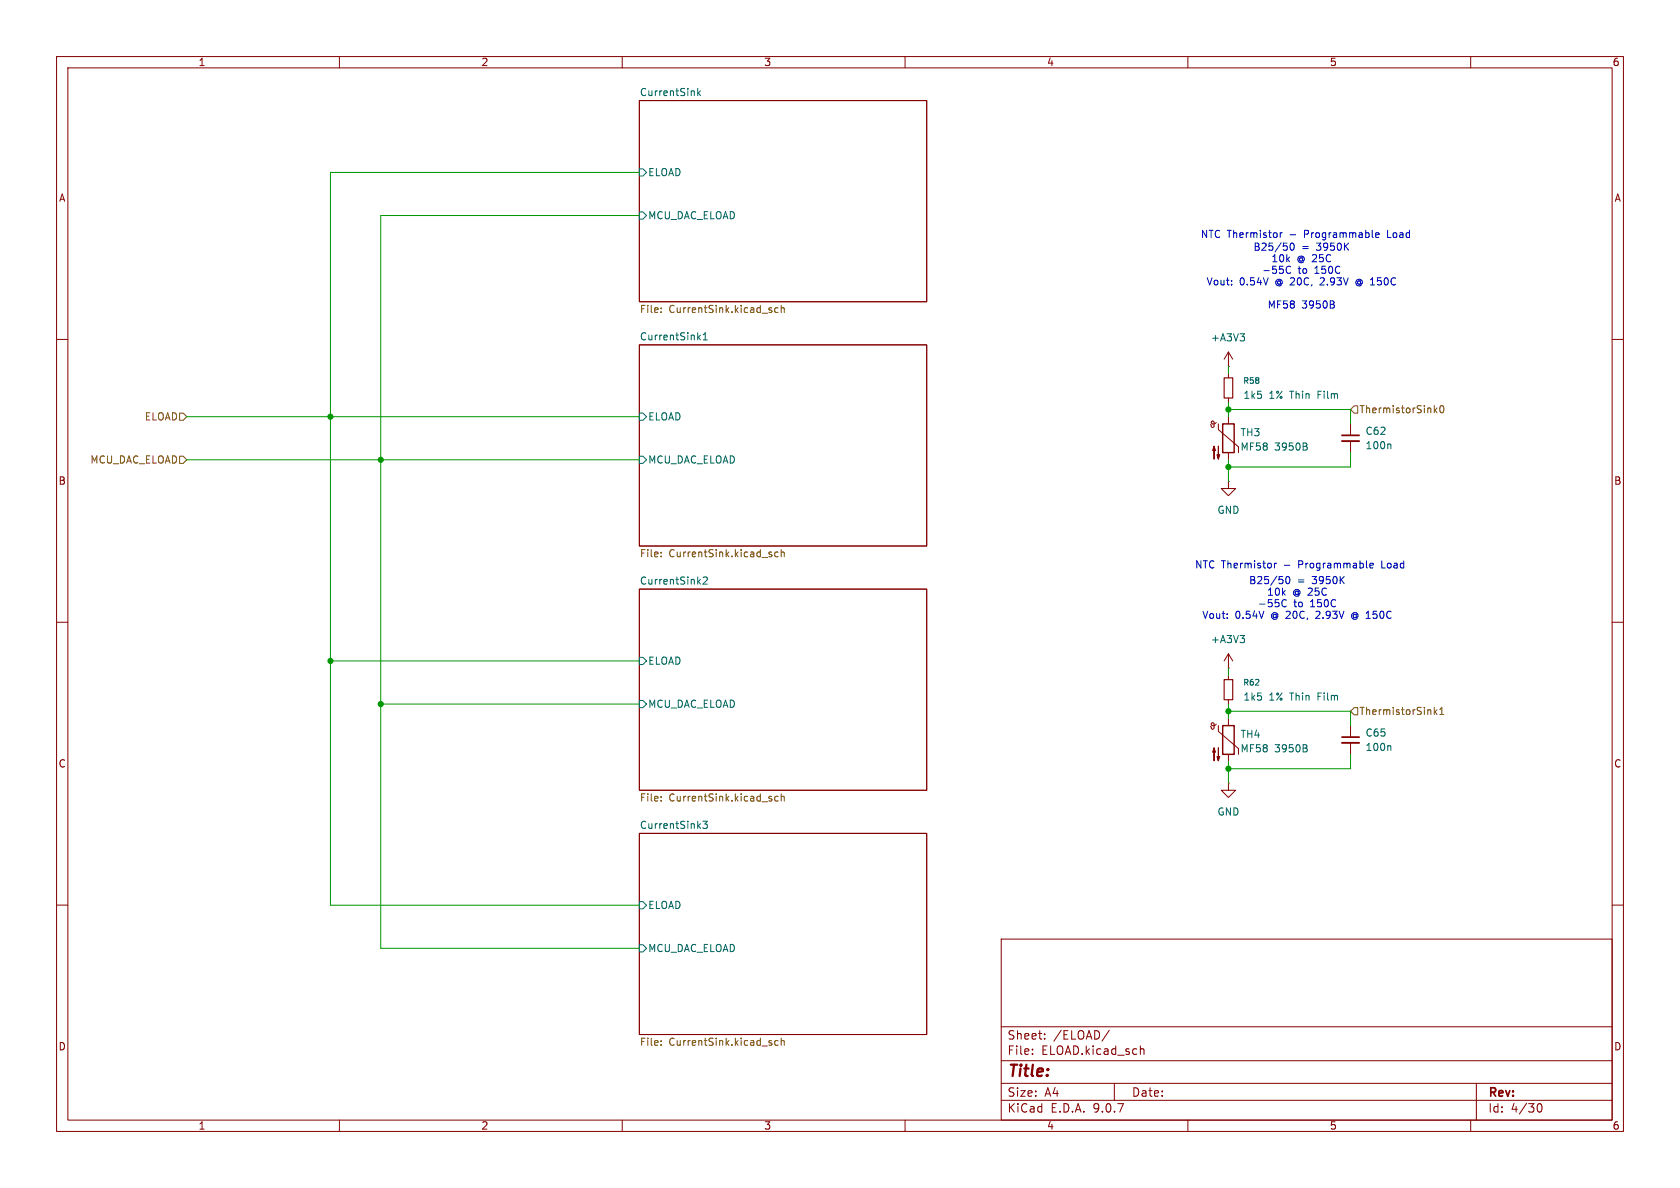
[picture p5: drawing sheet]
<svg xmlns="http://www.w3.org/2000/svg" width="297mm" height="210mm" viewBox="0 0 297 210" stroke-linecap="round" stroke-linejoin="round" font-family="sans-serif">
<g fill="none" stroke="#840000" stroke-width=".18">
<path d="M10 10h277v190h-277zM12 12h273v186h-273zM60 10v2M110 10v2M113 17.8h50.8v35.5h-50.8zM160 10v2M210 10v2M260 10v2M10 60h2M113 61h50.8v35.5h-50.8zM215 74.7l-.2 .2h-.4l-.2-.1v-.3l.2-.1 .2 .2v.8l-.1 .1h-.3l-.2-.4M215.4 74.9v1l3.5 3.1v1"/>
<path d="M217.2 64.8h.1M217.2 62.2v2.6M217.2 66v.8M217.2 70.4v.7M217.2 73.7v1.2M217.2 62.2l-.8 1.3M217.2 62.2l.7 1.3M238.8 74.9v2.1M238.8 78v2M285 60h2M217.2 85.1v1.3h1.2l-1.2 1.2-1.3-1.2h1.3M217.2 85.1h.1"/>
<path d="M217.2 80v1.3M10 110h2M113 104.1h50.8v35.6h-50.8zM217.2 118.1h.1M217.2 115.6v2.5M217.2 119.4v.7M217.2 115.6l-.8 1.2M217.2 115.6l.7 1.2M285 110h2M215 128l-.2 .2-.4 .1-.2-.1v-.3l.2-.1 .2 .1v.8l-.1 .2-.3-.1-.2-.4M215.4 128.3v1l3.5 3v1.1M217.2 138.4v1.3h1.2l-1.2 1.3-1.3-1.3h1.3"/>
<path d="M217.2 138.4h.1M217.2 123.7v.8M217.2 127v1.3M217.2 133.4v1.2M238.8 128.3v2M238.8 131.3v2.1M113 147.3h50.8v35.6h-50.8zM10 160h2M177 166h108v32h-108zM285 160h2M60 198v2M110 198v2"/>
<path d="M160 198v2M177 194.5h108M177 191.5h108M177 187.5h108M177 181.5h108M182.5 186.3v.1M182.5 185.5v.1M184.7 183.6v.1M184.7 182.8v.1M196.1 182.1l-1.3 2M197 191.5v3M201.6 185.5l.2-.1 .4 .1v.9"/>
<path d="M210 198v2M260 198v2M261 191.5v6.5M271.7 195.7l.2-.5 .2-.1a.81 .81 0 0 1 .6 .6 .81 .81 0 0 1-.3 .8h-.4l-.3-.5"/>
</g>
<g fill="none" stroke="#006464" stroke-width=".18">
<path d="M123.4 15.6v1.3M123.5 16.4l.3 .5M123.8 16.1l-.4 .4M113 29.8h.7l.6 .7-.6 .6h-.7zM113 37.5h.7l.6 .6-.6 .6h-.7zM123.5 59.6l.3 .5M123.8 59.2l-.4 .5M124.3 59.2l.4-.4v1.3M219.2 59h.8l-.4 .5M219.9 59.5l.1 .2-.1 .5M113 73h.7l.6 .7-.6 .6h-.7zM124.3 60.1h.7"/>
<path d="M231 79l.1 .2-.1 .3M231 78.4v.4M245.7 78.5l.2 .2v.6M113 80.6h.7l.6 .7-.6 .6h-.7zM113 116.2h.7l.6 .6-.6 .7h-.7zM124.3 102.1l.5-.1 .2 .4-.7 .9h.7M219.2 112.3h.8l-.4 .5M219.9 112.9l.1 .2-.1 .4M113 123.8h.7l.6 .7-.6 .6h-.7zM231 132.3l.1 .2-.1 .4M231 131.8v.3M245.7 131.8l.2 .2v.7"/>
<path d="M113 159.4h.7l.6 .6-.6 .7h-.7zM124.3 145.2h.7l-.4 .5 .4 .1v.5l-.2 .1-.5-.1M113 167h.7l.6 .6-.6 .7h-.7z"/>
</g>
<g fill="none" stroke="#725600" stroke-width=".18">
<path d="M116.9 54.5v.1M116.9 55.1v.1M136.4 54.9v.3M137.6 54.5l-.4-.1-.2 .2 .1 .6h.5M138.1 54v1.2M138.1 54.5l.2-.1 .3 .1 .1 .7M31.7 73h.7l.6 .7-.6 .6h-.7zM239.4 71.8h.6v1.2h-.6l-.6-.6zM253.7 72.5l.3 .5M254 72.1l-.4 .5M254.7 71.8l.1-.1a.68 .68 0 0 1 .5 .6 .68 .68 0 0 1-.5 .7l-.1-.2-.2-.3zM31.7 80.6h.7l.6 .7-.6 .6h-.7z"/>
<path d="M116.9 98.3v.1M116.9 97.6v.2M136.4 98.1v.3M137.6 97.6h-.4l-.2 .2 .1 .6h.5M138.1 97.7l.2-.1h.3l.1 .8M138.1 97.2v1.2M239.4 125.1h.6v1.3h-.6l-.6-.7zM253.6 125v1.3M253.7 125.8l.3 .5M254 125.5l-.4 .4M254.5 126.3h.8M254.5 125.4l.4-.4v1.3"/>
<path d="M116.9 140.8v.1M116.9 141.5v.1M136.4 141.2v.3M137.6 140.8h-.4l-.2 .2 .1 .5h.5M138.1 140.3v1.3M138.1 140.9l.2-.1h.3l.1 .8M116.9 184v.1M116.9 184.7v.1M136.4 184.4v.3M137.6 184l-.4-.1-.2 .3 .1 .5h.5M138.1 183.5v1.3M138.1 184.1l.2-.2 .3 .1 .1 .8"/>
</g>
<path d="M216.4 66.8h1.5v3.6h-1.5zM216.4 120.1h1.5v3.6h-1.5z" fill="none" stroke="#840000" stroke-width=".2"/>
<path d="M237.2 77h3.1M237.2 130.3h3.1" fill="none" stroke="#840000" stroke-width=".3"/>
<path d="M237.2 78h3.1M237.2 131.3h3.1" fill="none" stroke="#840000" stroke-width=".33"/>
<g fill="#840000" stroke="#840000" stroke-width=".18">
<path d="M214.6 78.9l.3 .7h-.5l.2-.7v2.3z"/>
<path d="M215.4 78.9v2.3l-.3-.8h.5l-.2 .8z"/>
<path d="M214.6 132.2l.3 .8h-.5l.2-.8v2.3z"/>
<path d="M215.4 132.2v2.3l-.3-.8h.5l-.2 .8z"/>
</g>
<path d="M216.2 74.9h2v5.1h-2zM216.2 128.3h2v5.1h-2z" fill="none" stroke="#840000" stroke-width=".25"/>
<g fill="none" stroke="#009600" stroke-width=".18">
<path d="M113 38.1h-45.7v129.5h45.7M113 30.5h-54.6v129.5h54.6M33 73.7h80M217.2 64.8v1.2M217.2 71.1v2.6M217.2 72.4h21.6v2.5M33 81.3h80M217.2 81.3v3.8M238.8 80v2.6h-21.6M58.4 116.8h54.6M217.2 118.1v1.3M67.3 124.5h45.7"/>
<path d="M217.2 124.5v2.5M217.2 134.6v3.8M217.2 125.7h21.6v2.6M238.8 133.4v2.5h-21.6"/>
</g>
<g fill="none" stroke="#0000c2" stroke-width=".18">
<path d="M226.3 41.1v.9M226.7 41.1l-.4 .3M227.4 47.8l.2 .5h.3l.3-.1M227.6 47.1l-.2 .5M228.1 47.1l.1 .1M228.2 43.1l.2-.1a.68 .68 0 0 1 .4 .6 .68 .68 0 0 1-.4 .6l-.2-.1-.1-.3zM235.8 53.9l.1 .1-.1 .4M235.8 53.3v.4M240 49.4a.59 .59 0 0 0-.3 .6 .59 .59 0 0 0 .3 .5M243.2 41.6l.6-.2-.1-.2-.3-.1-.2 .2 .1 .6h.4M225.3 99.6v.8M225.7 99.6l-.4 .2"/>
<path d="M242.2 100l.6-.1-.1-.3h-.3l-.2 .1v.6h.5M226.6 106.7l.3 .5 .3 .1 .2-.2M226.9 106.1l-.3 .4M227.3 106.1h.1M227.4 102l.2-.1a.68 .68 0 0 1 .4 .6 .68 .68 0 0 1-.4 .7l-.2-.1-.1-.4zM239.3 108.3a.59 .59 0 0 0-.4 .6 .59 .59 0 0 0 .4 .5"/>
</g>
<g fill="#009600" stroke="#009600" stroke-width=".18">
<circle cx="217.2" cy="135.9" r=".46"/>
<circle cx="217.2" cy="125.7" r=".46"/>
<circle cx="217.2" cy="72.4" r=".46"/>
<circle cx="217.2" cy="82.6" r=".46"/>
<circle cx="58.4" cy="73.7" r=".46"/>
<circle cx="67.3" cy="81.3" r=".46"/>
<circle cx="67.3" cy="124.5" r=".46"/>
<circle cx="58.4" cy="116.8" r=".46"/>
</g>
<text font-size="2.8" fill="#840000" x="178" y="190.9">Title:</text>
<g font-size="2.1" fill="#840000">
<text x="178" y="184">Sheet:</text>
<text x="186.2" y="184">/ELOAD/</text>
<text x="178" y="186.7">File:</text>
<text x="184.1" y="186.7">ELOAD.kicad_sch</text>
<text x="178" y="196.9">KiCad</text>
<text x="178" y="194.1">Size:</text>
<text x="184.7" y="194.1">A4</text>
<text x="185.7" y="196.9">E.D.A.</text>
<text x="193.3" y="196.9">9.0.7</text>
<text x="200" y="194.1">Date:</text>
<text x="263" y="194.3">Rev:</text>
<text x="263" y="196.9">Id:</text>
<text x="267.1" y="196.9">4/30</text>
</g>
<g font-size="1.8" fill="#840000">
<text x="35" y="11.9">1</text>
<text x="85" y="11.9">2</text>
<text x="135" y="11.9">3</text>
<text x="185" y="11.9">4</text>
<text x="235" y="11.9">5</text>
<text x="285" y="11.9">6</text>
<text x="10.3" y="35.9">A</text>
<text x="285.3" y="35.9">A</text>
<text x="10.3" y="85.9">B</text>
<text x="285.3" y="85.9">B</text>
<text x="10.3" y="135.9">C</text>
<text x="285.3" y="135.9">C</text>
<text x="10.3" y="185.9">D</text>
<text x="285.3" y="185.9">D</text>
<text x="35" y="199.9">1</text>
<text x="85" y="199.9">2</text>
<text x="135" y="199.9">3</text>
<text x="185" y="199.9">4</text>
<text x="235" y="199.9">5</text>
<text x="285" y="199.9">6</text>
</g>
<g font-size="1.8" fill="#006464">
<text x="113" y="17.1">CurrentSink</text>
<text x="114.5" y="31.3">ELOAD</text>
<text x="114.5" y="39">MCU_DAC_ELOAD</text>
<text x="113" y="60.2">CurrentSink1</text>
<text x="214" y="60.6">+A3V3</text>
<text x="219.7" y="70.7">1k5</text>
<text x="224.3" y="70.7">1%</text>
<text x="228.2" y="70.7">Thin</text>
<text x="233.2" y="70.7">Film</text>
<text x="114.5" y="74.5">ELOAD</text>
<text x="219.2" y="77.3">TH3</text>
<text x="241.3" y="77.1">C62</text>
<text x="114.5" y="82.1">MCU_DAC_ELOAD</text>
<text x="219.2" y="79.9">MF58</text>
<text x="225.3" y="79.9">3950B</text>
<text x="241.3" y="79.6">100n</text>
<text x="215.1" y="91">GND</text>
<text x="113" y="103.4">CurrentSink2</text>
<text x="214" y="113.9">+A3V3</text>
<text x="114.5" y="117.7">ELOAD</text>
<text x="114.5" y="125.3">MCU_DAC_ELOAD</text>
<text x="219.7" y="124.1">1k5</text>
<text x="224.3" y="124.1">1%</text>
<text x="228.2" y="124.1">Thin</text>
<text x="233.2" y="124.1">Film</text>
<text x="219.2" y="130.7">TH4</text>
<text x="241.3" y="130.4">C65</text>
<text x="219.2" y="133.2">MF58</text>
<text x="225.3" y="133.2">3950B</text>
<text x="241.3" y="132.9">100n</text>
<text x="113" y="146.6">CurrentSink3</text>
<text x="215.1" y="144.4">GND</text>
<text x="114.5" y="160.9">ELOAD</text>
<text x="114.5" y="168.5">MCU_DAC_ELOAD</text>
</g>
<g font-size="1.8" fill="#0000c2">
<text x="212.2" y="42.3">NTC Thermistor</text>
<text x="221.5" y="44.5">B25/50</text>
<text x="224.7" y="46.6">10k</text>
<text x="228.1" y="42.3">-</text>
<text x="229.3" y="46.6">@ 25C</text>
<text x="230.1" y="44.5">=</text>
<text x="230.8" y="42.3">Programmable</text>
<text x="232.8" y="44.5">3950K</text>
<text x="245.7" y="42.3">Load</text>
<text x="213.2" y="50.7">Vout:</text>
<text x="219.1" y="50.7">0.54V</text>
<text x="223" y="48.6">-55C</text>
<text x="225.6" y="50.7">@ 20C,</text>
<text x="229.5" y="48.6">to</text>
<text x="232.5" y="48.6">150C</text>
<text x="233.9" y="50.7">2.93V</text>
<text x="240.4" y="50.7">@ 150C</text>
<text x="224" y="54.7">MF58</text>
<text x="230.1" y="54.7">3950B</text>
<text x="211.2" y="100.7">NTC Thermistor</text>
<text x="227.1" y="100.7">-</text>
<text x="229.8" y="100.7">Programmable</text>
<text x="244.7" y="100.7">Load</text>
<text x="220.7" y="103.5">B25/50</text>
<text x="222.3" y="107.6">-55C</text>
<text x="223.9" y="105.5">10k</text>
<text x="228.5" y="105.5">@ 25C</text>
<text x="228.7" y="107.6">to</text>
<text x="229.3" y="103.5">=</text>
<text x="231.8" y="107.6">150C</text>
<text x="232.1" y="103.5">3950K</text>
<text x="212.4" y="109.6">Vout:</text>
<text x="218.3" y="109.6">0.54V</text>
<text x="224.8" y="109.6">@ 20C,</text>
<text x="233.1" y="109.6">2.93V</text>
<text x="239.6" y="109.6">@ 150C</text>
</g>
<g font-size="1.8" fill="#725600">
<text x="113" y="55.7">File:</text>
<text x="118.3" y="55.7">CurrentSink.kicad_sch</text>
<text x="25.5" y="74.5">ELOAD</text>
<text x="240.2" y="73.3">ThermistorSink0</text>
<text x="15.9" y="82.1">MCU_DAC_ELOAD</text>
<text x="113" y="98.8">File:</text>
<text x="118.3" y="98.8">CurrentSink.kicad_sch</text>
<text x="240.2" y="126.6">ThermistorSink1</text>
<text x="113" y="142">File:</text>
<text x="118.3" y="142">CurrentSink.kicad_sch</text>
<text x="113" y="185.2">File:</text>
<text x="118.3" y="185.2">CurrentSink.kicad_sch</text>
</g>
<g font-size="1.4" fill="#006464">
<text x="219.7" y="68">R58</text>
<text x="219.7" y="121.4">R62</text>
</g>
</svg>
